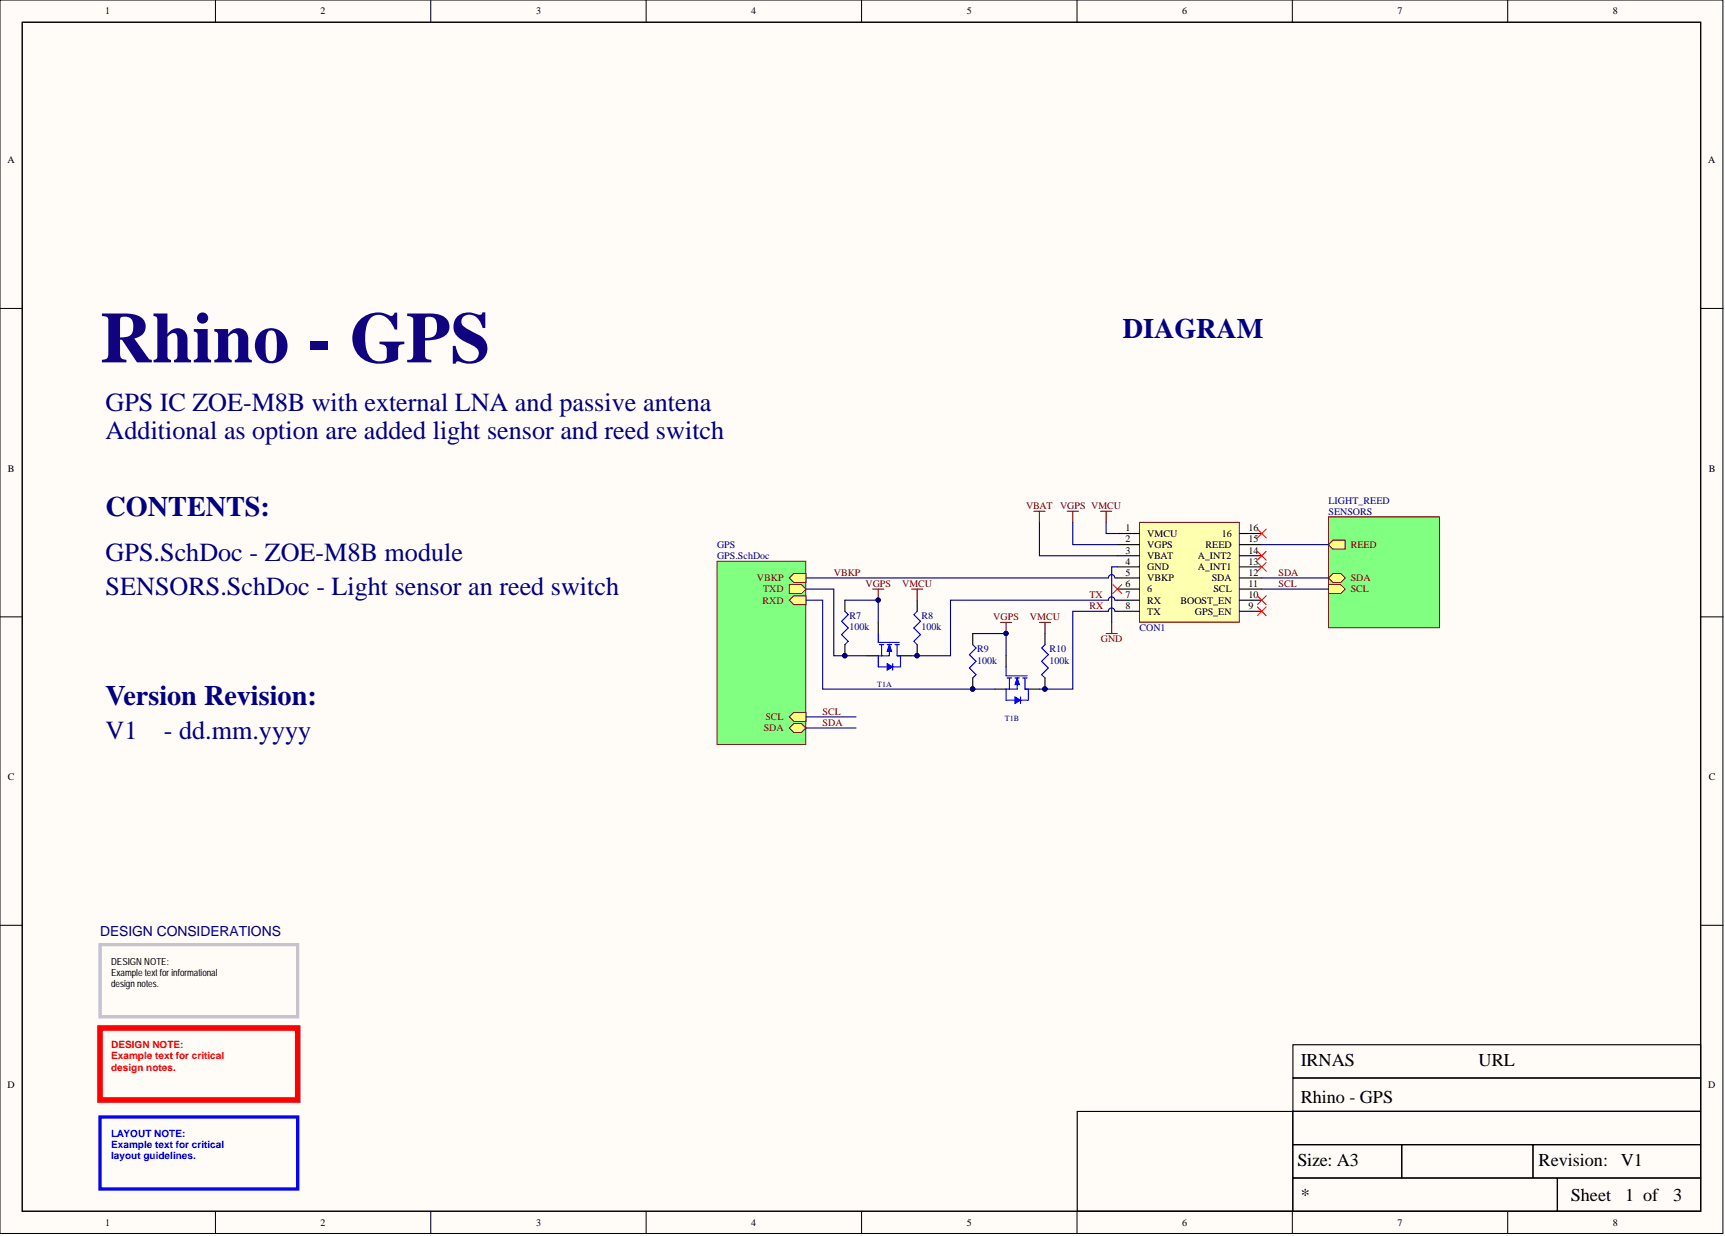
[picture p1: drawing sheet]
<svg xmlns="http://www.w3.org/2000/svg" width="393mm" height="282mm" viewBox="0 0 393 282" stroke-linecap="round" stroke-linejoin="round" font-family="sans-serif">
<g fill="#fffcf8" stroke="#000" stroke-width=".23">
<path d="M0 0h392.9v281.3h-392.9z"/>
<path d="M5.1 5.1h382.7v271.1h-382.7z"/>
</g>
<g fill="none" stroke="#000" stroke-width=".23">
<path d="M49.1 0v5.1M98.2 0v5.1M147.3 0v5.1M196.5 0v5.1M245.6 0v5.1M294.7 0v5.1M343.8 0v5.1M0 70.3h5.1M387.9 70.3h5M0 140.7h5.1M387.9 140.7h5M0 211h5.1"/>
<path d="M387.9 211h5M49.1 276.3v5M98.2 276.3v5M147.3 276.3v5M196.5 276.3v5M245.6 276.3v5M294.7 276.3v5M343.8 276.3v5"/>
</g>
<path d="M5.1 5.1h382.7v271.1h-382.7zM294.8 238.3h93v7.5h-93zM245.6 253.5h49.2v22.7h-49.2zM294.8 253.5h93v7.5h-93zM294.8 245.9h93v7.5h-93zM294.8 261.1h24.8v7.5h-24.8zM294.8 268.7h60.3v7.5h-60.3zM319.7 261.1h29.8v7.5h-29.8zM349.6 261.1h38.2v7.5h-38.2zM355.2 268.7h32.6v7.5h-32.6z" fill="none" stroke="#000" stroke-width=".25"/>
<path d="M22.8 215.4h45.1v16.5h-45.1z" fill="none" stroke="#c6c3c6" stroke-width=".76"/>
<path d="M22.8 234.5h45.1v16.4h-45.1z" fill="none" stroke="#f00" stroke-width="1.3"/>
<path d="M22.8 254.7h45.1v16.5h-45.1z" fill="none" stroke="#00f" stroke-width=".76"/>
<path d="M235.8 116.6h2.5M237 116.6v2.5M243.4 116.6h2.5M244.6 116.6v2.5M251 116.6h2.5M252.2 116.6v2.5" fill="none" stroke="#800000" stroke-width=".25"/>
<path d="M259.8 119.1h22.8v22.8h-22.8z" fill="#ffffb0" stroke="#800000" stroke-width=".23"/>
<g fill="none" stroke="#000" stroke-width=".25">
<path d="M254.8 139.4h5M254.8 136.9h5M254.8 134.3h5M254.8 131.8h5M254.8 121.7h5M254.8 124.2h5M254.8 129.3h5M254.8 126.7h5M282.6 139.4h5.1M282.6 136.9h5.1M282.6 134.3h5.1M282.6 131.8h5.1"/>
<path d="M282.6 121.7h5.1M282.6 124.2h5.1M282.6 129.3h5.1M282.6 126.7h5.1"/>
</g>
<path d="M163.5 128h20.2v41.8h-20.2z" fill="#80ff80" stroke="#800000" stroke-width=".23"/>
<path d="M180 136.9l1-1h2.8v2h-2.8z" fill-rule="evenodd" fill="#ffff80"/>
<path d="M180 136.9l1-1h2.8v2h-2.8z" fill="none" stroke="#800000" stroke-width=".23"/>
<path d="M180 133.3h2.8l1 1-1 1.1h-2.8z" fill-rule="evenodd" fill="#ffff80"/>
<path d="M180 133.3h2.8l1 1-1 1.1h-2.8z" fill="none" stroke="#800000" stroke-width=".23"/>
<path d="M180 131.8l1-1h2.8v2h-2.8z" fill-rule="evenodd" fill="#ffff80"/>
<path d="M180 131.8l1-1h2.8v2h-2.8z" fill="none" stroke="#800000" stroke-width=".23"/>
<path d="M180 163.5l1-1h2.8v2h-2.8z" fill-rule="evenodd" fill="#ffff80"/>
<path d="M180 163.5l1-1h2.8v2h-2.8z" fill="none" stroke="#800000" stroke-width=".23"/>
<path d="M180 166l1-1h1.8l1 1-1 1h-1.8z" fill-rule="evenodd" fill="#ffff80"/>
<path d="M180 166l1-1h1.8l1 1-1 1h-1.8z" fill="none" stroke="#800000" stroke-width=".23"/>
<path d="M302.9 117.9h25.3v25.3h-25.3z" fill="#80ff80" stroke="#800000" stroke-width=".23"/>
<path d="M302.9 131.8l1-1h1.8l1 1-1 1h-1.8z" fill-rule="evenodd" fill="#ffff80"/>
<path d="M302.9 131.8l1-1h1.8l1 1-1 1h-1.8z" fill="none" stroke="#800000" stroke-width=".23"/>
<path d="M302.9 124.2l1-1h2.8v2h-2.8z" fill-rule="evenodd" fill="#ffff80"/>
<path d="M302.9 124.2l1-1h2.8v2h-2.8z" fill="none" stroke="#800000" stroke-width=".23"/>
<path d="M302.9 133.3h2.8l1 1-1 1.1h-2.8z" fill-rule="evenodd" fill="#ffff80"/>
<path d="M302.9 133.3h2.8l1 1-1 1.1h-2.8z" fill="none" stroke="#800000" stroke-width=".23"/>
<path d="M199 134.3h2.5M200.3 134.3v2.6M207.9 134.3h2.5M209.1 134.3v2.6M228.1 141.9h2.6M229.4 141.9v2.6M237 141.9h2.6M238.3 141.9v2.6M252.2 144.5h2.6M253.5 141.9v2.6" fill="none" stroke="#800000" stroke-width=".25"/>
<path d="M253.8 133.3l2 2.1M255.8 133.3l-2 2.1M286.7 138.4l2 2M286.7 128.3l2 2M286.7 120.7l2 2M286.7 135.9l2 2M286.7 125.7l2 2M288.7 138.4l-2 2M288.7 128.3l-2 2M288.7 120.7l-2 2M288.7 135.9l-2 2M288.7 125.7l-2 2" fill="none" stroke="#f00" stroke-width=".23"/>
<path d="M192.7 139.4l.7 .8-1.5 1.5 1.5 1.5-1.5 1.5 1.5 1.6M209.1 139.4l-.7 .8 1.5 1.5-1.5 1.5 1.5 1.5-1.5 1.6M200.3 144.5v2h4.8M200.5 147h1M201 147v2.5h1.8v-2.5M202.3 147h1M204.1 147h1M204.6 147v2.5M221.8 147l.8 .8-1.5 1.5 1.5 1.5-1.5 1.5 1.5 1.6M238.3 147l-.8 .8 1.5 1.5-1.5 1.5 1.5 1.5-1.5 1.6" fill="none" stroke="#00f" stroke-width=".25"/>
<path d="M192.7 136.9v2.5M209.1 136.9v2.5M197.7 149.5h2.6M200.3 141.9v2.6M205.3 149.5h2.6M221.8 144.5v2.5M238.3 144.5v2.5" fill="none" stroke="#000" stroke-width=".25"/>
<g fill="#000080" stroke="#000080" stroke-width=".23">
<circle cx="200.2" cy="136.8" r=".48"/>
<circle cx="229.4" cy="144.5" r=".48"/>
</g>
<g fill="none" stroke="#000080" stroke-width=".25">
<path d="M237 119.1v7.6h17.8M244.6 119.1v5.1h10.2M252.2 119.1v2.6h2.6M183.8 134.3h6.3v15.2h7.6M183.8 136.9h3.8v20.3h39.3M192.7 136.9h7.6v5M254.2 131.8a.74 .74 0 0 0-.7-.8 .74 .74 0 0 0-.8 .8h-68.9M254.2 136.9a.74 .74 0 0 0-.7-.8 .74 .74 0 0 0-.8 .8h-36v12.6h-8.8M254.2 139.4a.74 .74 0 0 0-.7-.8 .74 .74 0 0 0-.8 .8h-8.1v17.8h-7.6M254.3 131.8h.5M254.3 136.9h.5M254.3 139.4h.5"/>
<path d="M254.8 129.3h-1.3v12.6M287.7 134.3h15.2M287.7 131.8h15.2M287.7 124.2h15.2M221.8 144.5h7.6v5M183.8 163.5h11.4M183.8 166h11.4"/>
</g>
<path d="M202.8 147l.5 1.5h-1z" fill="#00f"/>
<path d="M202.8 147l.5 1.5h-1z" fill="none" stroke="#00f" stroke-width=".23"/>
<path d="M200.3 149.5v2.6h2M203.6 151.3v1.5M204.6 149.5h.7v2.6h-1.7" fill="none" stroke="#00f" stroke-width=".25"/>
<path d="M202.3 151.3l1.3 .8-1.3 .7z" fill="#00f"/>
<path d="M202.3 151.3l1.3 .8-1.3 .7z" fill="none" stroke="#00f" stroke-width=".23"/>
<path d="M200.3 149.5h.7M229.4 152.1v2h4.8M229.7 154.6h1M230.2 154.6v2.6h1.8v-2.6M231.4 154.6h1.1M233.2 154.6h1M233.7 154.6v2.6" fill="none" stroke="#00f" stroke-width=".25"/>
<path d="M226.9 157.2h2.5M229.4 149.5v2.6M234.5 157.2h2.5" fill="none" stroke="#000" stroke-width=".25"/>
<path d="M232 154.6l.5 1.5h-1.1z" fill="#00f"/>
<path d="M232 154.6l.5 1.5h-1.1z" fill="none" stroke="#00f" stroke-width=".23"/>
<path d="M229.4 157.2v2.5h2M232.7 158.9v1.5M233.7 157.2h.8v2.5h-1.8" fill="none" stroke="#00f" stroke-width=".25"/>
<path d="M231.4 158.9l1.3 .8-1.3 .7z" fill="#00f"/>
<path d="M231.4 158.9l1.3 .8-1.3 .7z" fill="none" stroke="#00f" stroke-width=".23"/>
<path d="M229.4 157.2h.8" fill="none" stroke="#00f" stroke-width=".25"/>
<text font-size="16.5" fill="#11037f" x="22.8" y="82.6">Rhino - GPS</text>
<g font-size="6.4" fill="#000080">
<text x="256" y="77.2">DIAGRAM</text>
<text x="24.1" y="117.7">CONTENTS:</text>
<text x="24.1" y="160.8">Version Revision:</text>
</g>
<g font-size="6" fill="#000080">
<text x="24.1" y="93.8">GPS IC ZOE-M8B with external LNA and passive antena</text>
<text x="24.1" y="100.1">Additional as option are added light sensor and reed switch</text>
<text x="24.1" y="128">GPS.SchDoc - ZOE-M8B module</text>
<text x="24.1" y="135.6">SENSORS.SchDoc - Light sensor an reed switch</text>
<text x="24.1" y="168.6">V1</text>
<text x="37.3" y="168.6">- dd.mm.yyyy</text>
</g>
<g font-size="4.1">
<text x="296.6" y="243.2">IRNAS</text>
<text x="337.2" y="243.2">URL</text>
<text x="296.6" y="251.6">Rhino - GPS</text>
<text x="295.8" y="266">Size: A3</text>
<text x="350.8" y="266">Revision:</text>
<text x="369.6" y="266">V1</text>
<text x="296.6" y="273.9">*</text>
<text x="358.2" y="273.9">Sheet</text>
<text x="370.6" y="273.9">1 of</text>
<text x="381.5" y="273.9">3</text>
</g>
<g font-size="3.5" fill="#000080">
<text x="191.9" y="148.8">PIR702</text>
<text x="208.5" y="148.8">PIR801</text>
<text x="221.2" y="156.6">PIR902</text>
<text x="237.8" y="156.6">PIR1001</text>
</g>
<text font-size="3.2" fill="#000080" x="22.8" y="213.5">DESIGN CONSIDERATIONS</text>
<g font-size="2.3">
<text x="24" y="3.3">1</text>
<text x="73.1" y="3.3">2</text>
<text x="122.2" y="3.3">3</text>
<text x="171.3" y="3.3">4</text>
<text x="220.5" y="3.3">5</text>
<text x="269.6" y="3.3">6</text>
<text x="318.7" y="3.3">7</text>
<text x="367.8" y="3.3">8</text>
<text x="1.7" y="37.2">A</text>
<text x="389.5" y="37.2">A</text>
<text x="1.8" y="107.6">B</text>
<text x="389.6" y="107.6">B</text>
<text x="256.7" y="121.2">1</text>
<text x="256.7" y="123.7">2</text>
<text x="261.6" y="122.4">VMCU</text>
<text x="261.6" y="125">VGPS</text>
<text x="274.9" y="125">REED</text>
<text x="278.6" y="122.4">16</text>
<text x="284.7" y="121.2">16</text>
<text x="284.7" y="123.7">15</text>
<text x="256.7" y="126.2">3</text>
<text x="256.7" y="128.8">4</text>
<text x="256.7" y="131.3">5</text>
<text x="261.6" y="127.5">VBAT</text>
<text x="261.6" y="130">GND</text>
<text x="273.1" y="130">A_INT1</text>
<text x="273.1" y="127.5">A_INT2</text>
<text x="284.7" y="131.3">12</text>
<text x="284.7" y="128.8">13</text>
<text x="284.7" y="126.2">14</text>
<text x="256.7" y="133.8">6</text>
<text x="256.7" y="136.4">7</text>
<text x="261.6" y="132.6">VBKP</text>
<text x="261.6" y="135.1">6</text>
<text x="261.6" y="137.6">RX</text>
<text x="269.2" y="137.6">BOOST_EN</text>
<text x="276.3" y="132.6">SDA</text>
<text x="276.7" y="135.1">SCL</text>
<text x="284.7" y="136.4">10</text>
<text x="284.7" y="133.8">11</text>
<text x="256.7" y="138.9">8</text>
<text x="261.6" y="140.2">TX</text>
<text x="272.5" y="140.2">GPS_EN</text>
<text x="284.7" y="138.9">9</text>
<text x="1.8" y="177.9">C</text>
<text x="389.6" y="177.9">C</text>
<text x="1.7" y="248.2">D</text>
<text x="389.5" y="248.2">D</text>
<text x="24" y="279.6">1</text>
<text x="73.1" y="279.6">2</text>
<text x="122.2" y="279.6">3</text>
<text x="171.3" y="279.6">4</text>
<text x="220.5" y="279.6">5</text>
<text x="269.6" y="279.6">6</text>
<text x="318.7" y="279.6">7</text>
<text x="367.8" y="279.6">8</text>
</g>
<g font-size="2.3" fill="#800000">
<text x="234" y="116.1">VBAT</text>
<text x="241.7" y="116.1">VGPS VMCU</text>
<text x="308" y="125">REED</text>
<text x="190.1" y="131.3">VBKP</text>
<text x="291.5" y="131.3">SDA</text>
<text x="172.6" y="132.6">VBKP</text>
<text x="173.9" y="137.6">RXD</text>
<text x="174" y="135.1">TXD</text>
<text x="197.3" y="133.8">VGPS</text>
<text x="205.7" y="133.8">VMCU</text>
<text x="248.4" y="136.4">TX</text>
<text x="291.5" y="133.8">SCL</text>
<text x="308" y="132.6">SDA</text>
<text x="308" y="135.1">SCL</text>
<text x="226.5" y="141.4">VGPS</text>
<text x="234.9" y="141.4">VMCU</text>
<text x="248.4" y="138.9">RX</text>
<text x="251" y="146.5">GND</text>
<text x="174.2" y="166.8">SDA</text>
<text x="174.5" y="164.2">SCL</text>
<text x="187.6" y="165.5">SDA</text>
<text x="187.6" y="163">SCL</text>
</g>
<g font-size="2.3" fill="#000080">
<text x="302.9" y="114.8">LIGHT_REED</text>
<text x="302.9" y="117.4">SENSORS</text>
<text x="163.5" y="125">GPS</text>
<text x="163.5" y="127.5">GPS.SchDoc</text>
<text x="193.7" y="141.2">R7</text>
<text x="193.7" y="143.7">100k</text>
<text x="210.1" y="141.2">R8</text>
<text x="210.1" y="143.7">100k</text>
<text x="259.8" y="144">CON1</text>
<text x="222.8" y="148.8">R9</text>
<text x="239.3" y="148.8">R10</text>
<text x="222.8" y="151.3">100k</text>
<text x="239.3" y="151.3">100k</text>
</g>
<g font-size="2.3" fill="#f00">
<text x="25.3" y="239.1">DESIGN NOTE:</text>
<text x="25.3" y="241.6">Example text for critical</text>
<text x="25.3" y="244.1">design notes.</text>
</g>
<g font-size="2.3" fill="#00f">
<text x="25.3" y="259.3">LAYOUT NOTE:</text>
<text x="25.3" y="261.9">Example text for critical</text>
<text x="25.3" y="264.4">layout guidelines.</text>
</g>
<g font-size="2.2">
<text x="25.3" y="220.1">DESIGN NOTE:</text>
<text x="25.3" y="222.6">Example text for informational</text>
<text x="25.3" y="225.1">design notes.</text>
</g>
<g font-size="1.8" fill="#000080">
<text x="200" y="156.8">T1A</text>
<text x="229.2" y="164.4">T1B</text>
</g>
</svg>
